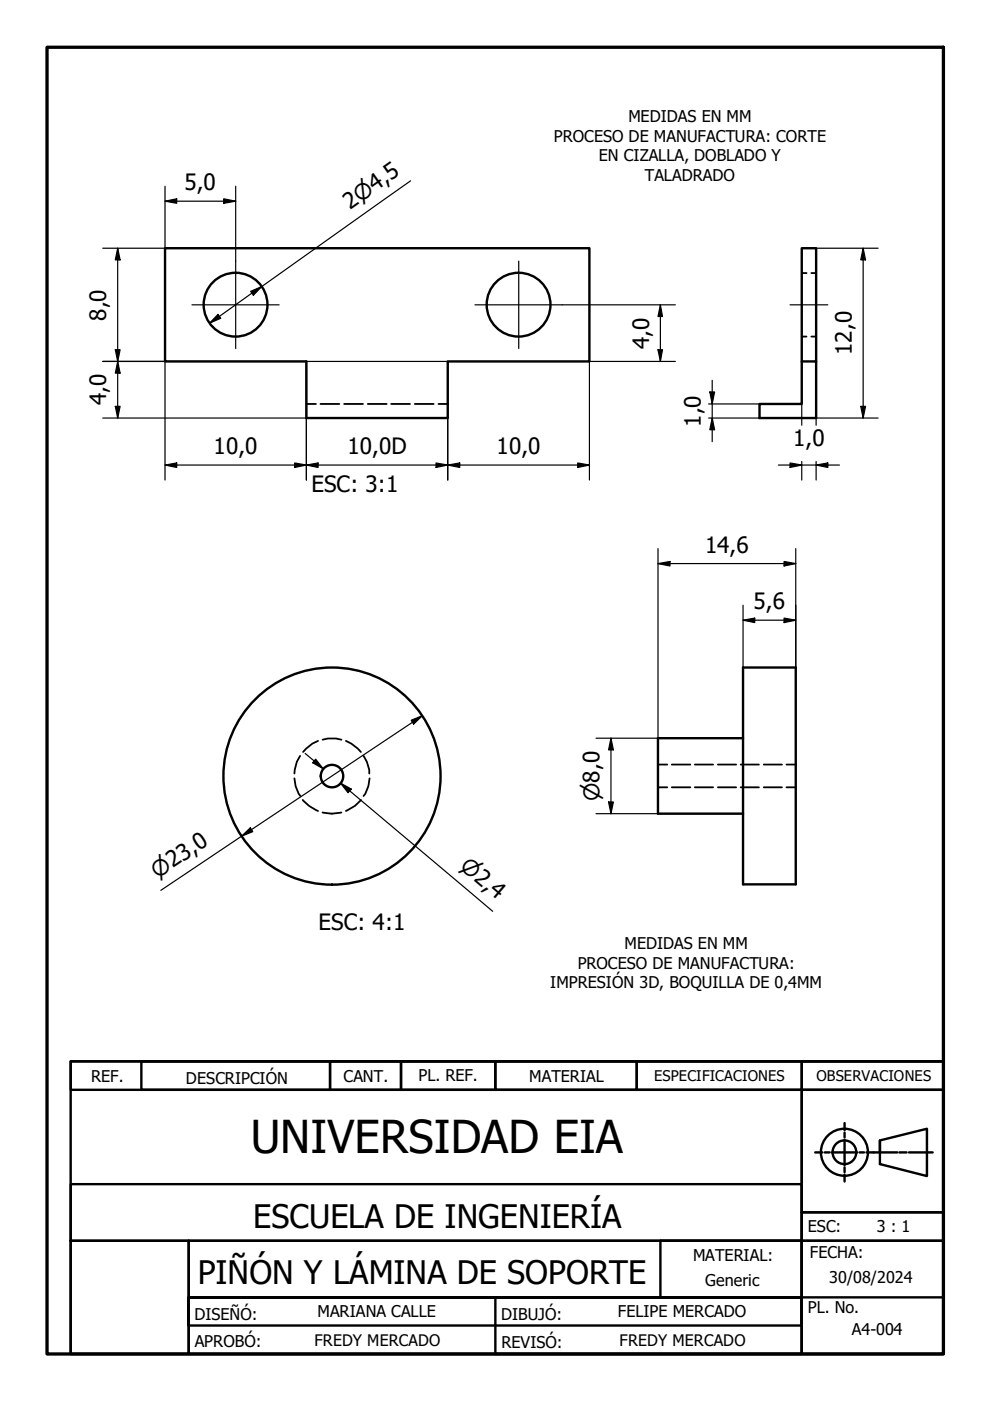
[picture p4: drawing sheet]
<svg xmlns="http://www.w3.org/2000/svg" width="210mm" height="297mm" viewBox="0 0 210 297" stroke-linecap="round" stroke-linejoin="round" font-family="sans-serif">
<!-- layer: Hidden (ISO) -->
<g fill="none" stroke="#000" stroke-width=".38">
<path d="M170 57.9h1M172 57.9h1M170 71.4h1M172 71.4h1M65 85.6h2M67.9 85.6h4M73 85.6h4M78 85.6h4M82.9 85.6h4M87.9 85.6h4M93 85.6h1.9M67.4 157.1l-1.2 .6-1.9 1.7"/>
<path d="M68.4 156.8l1.1-.2h1.7l1.2 .2M73.3 157.1l1.2 .6 1.4 1 .6 .7M62.4 165l.3 1.7 .6 1.6 .4 .5M63.6 160.3l-.7 1.2-.5 2.5M64.2 169.6a8.2 8.2 0 0 0 3.2 2.3M68.4 172.3a8 8 0 0 0 4 0M76.5 169.6a7.4 7.4 0 0 1-3.2 2.3M77.1 160.3l.7 1.2 .5 1.7v.8M78.4 165l-.3 1.7-.6 1.6-.4 .5M139.5 166.9h2M139.5 162.1h2M142.4 166.9h4"/>
<path d="M142.4 162.1h4M147.3 166.9h3.9M147.3 162.1h3.9M152.2 166.9h3.9M152.2 162.1h3.9M157 166.9h3.9M157 162.1h3.9M161.9 166.9h3.9M161.9 162.1h3.9M166.8 166.9h1.9M166.8 162.1h1.9"/>
</g>
<!-- layer: Visible (ISO) -->
<g fill="none" stroke="#000" stroke-width=".51">
<path d="M35 52.6h90v24h-30.1v12h-29.9v-12h-30zM170 76.6v9h-9v3h12v-12h-3v-24h3v24M157.5 156.5h-18v16h18M157.5 141.5h11.2v46h-11.2z"/>
<circle cx="49.9" cy="64.6" r="6.8"/>
<circle cx="109.9" cy="64.6" r="6.8"/>
<circle cx="70.4" cy="164.5" r="2.38"/>
<circle cx="70.4" cy="164.5" r="23"/>
</g>
<!-- layer: Border (ANSI) -->
<path d="M10 10h190v277.1h-190z" fill="none" stroke="#000" stroke-width=".7"/>
<!-- layer: Title (ANSI) -->
<g fill="none" stroke="#000" stroke-width=".51">
<path d="M15 225h185v6.1h-185zM15 225h185v62.1h-185zM30 225h40v6.1h-40zM70 225h15v6.1h-15zM85 225h20v6.1h-20zM105 225h30v6.1h-30zM135 225h35v6.1h-35zM170 231.1h30v25.9h-30zM170 225h30v62.1h-30zM179.1 238.1v1.5M15 251.1h155v12h-155zM170 257h30v6.1h-30z"/>
<path d="M172.8 244.3h1.6M174.9 244.3h1M176.3 244.3h5.4M179.1 240.1v1.1M179.1 241.7v5.4M179.1 247.5v1M179.1 249v1.5M182.2 244.3h1M183.7 244.3h6.5M186.6 241.8l9.9-2.5v10.1l-9.9-2.6zM186.6 241.8v2.5M190.7 244.3h1.5"/>
<path d="M192.7 244.3h5M15 263.1h25v24h-25zM40 263.1h130v12h-130zM40 275.1h130v5.9h-130v-5.9h130v12h-130zM105 275.1h65v12h-65zM140 263.1h30v12h-30zM170 263.1h30v12h-30z"/>
<circle cx="179" cy="244.3" r="5"/>
<circle cx="179" cy="244.3" r="2.51"/>
</g>
<!-- layer: Dimension (ISO) -->
<g fill="none" stroke="#000" stroke-width=".25">
<path d="M35 39.5v13.1h-13.2M50 39.5v15.9M87.1 38.3l-42.7 30.2M25 52.6l.5 2.5h-1.1zM25 52.6v36M35 42.7l2.5-.6v1zM35 42.7h15M47.4 42.1l2.6 .6-2.6 .4zM173 52.6h13.2M183 52.6l.5 2.5h-1zM183 52.6v36M21.8 76.6h73.1v25.2"/>
<path d="M24.4 74.2h1.1l-.5 2.4zM25 76.6l.5 2.5h-1.1zM35 76.6v25.2M46.2 66.7l.6 .8-2.4 1zM53.1 61.8l2.4-1-1.8 1.8zM65 76.6v25.2M119.2 64.6h24M139.5 74.2h1l-.5 2.4zM140 64.6l.5 2.5h-1zM140 64.6v12M143.2 76.6h-18.2v25.2M21.8 88.6h73.1"/>
<path d="M24.4 86.2h1.1l-.5 2.4zM35 98.6l2.5-.4v.9zM35 98.6h90M62.5 98.2l2.5 .4-2.5 .5zM65 98.6l2.4-.4v.9zM92.5 98.2l2.4 .4-2.4 .5zM94.9 98.6l2.6-.4v.9zM122.5 98.2l2.5 .4-2.5 .5zM150.2 88.6h10.8M150.2 85.6h10.8M150.5 83.1h1l-.5 2.5zM151 88.6l.5 2.5h-1z"/>
<path d="M151 80.6v13M165 98.6h13M167.5 98.2l2.5 .4-2.5 .5zM170 85.6v4.6M170 97.8v4M173 98.6l2.5-.4v.9zM173 97.8v4M182.5 86.2h1l-.5 2.4zM186.2 88.6h-13.2v1.6M139.5 119.5l2.5-.5v1zM139.5 119.5h29.2M139.5 116.3v40.2h-13.1"/>
<path d="M166.2 119l2.5 .5-2.5 .5zM168.7 116.3v25.2M157.5 131.5l2.5-.5v1zM157.5 131.5h11.2M157.5 128.3v13.2M166.2 131l2.5 .5-2.5 .5zM64.7 159.8l3.8 3.2M87.2 152.7l2.3-.9-1.8 1.7zM89.5 151.8l-55.4 37M129.5 156.5l.5 2.5h-1zM129.5 156.5v16M51.2 177.3l1.9-1.8 .5 .8z"/>
<path d="M66.9 161l1.6 2-2.2-1.3zM72.2 166l2.3 1.3-.7 .8zM74.1 167.7l-1.9-1.7 32.3 27.2M126.4 172.5h13.1M129 170h1l-.5 2.5z"/>
</g>
<g fill="#000">
<path d="M25 52.6l.5 2.5h-1.1zM35 42.7l2.5-.6v1zM47.4 42.1l2.6 .6-2.6 .4zM183 52.6l.5 2.5h-1zM24.4 74.2h1.1l-.5 2.4zM25 76.6l.5 2.5h-1.1zM46.2 66.7l.6 .8-2.4 1zM53.1 61.8l2.4-1-1.8 1.8zM139.5 74.2h1l-.5 2.4zM140 64.6l.5 2.5h-1zM24.4 86.2h1.1l-.5 2.4zM35 98.6l2.5-.4v.9z"/>
<path d="M62.5 98.2l2.5 .4-2.5 .5zM65 98.6l2.4-.4v.9zM92.5 98.2l2.4 .4-2.4 .5zM94.9 98.6l2.6-.4v.9zM122.5 98.2l2.5 .4-2.5 .5zM150.5 83.1h1l-.5 2.5zM151 88.6l.5 2.5h-1zM167.5 98.2l2.5 .4-2.5 .5zM173 98.6l2.5-.4v.9zM182.5 86.2h1l-.5 2.4zM139.5 119.5l2.5-.5v1zM157.5 131.5l2.5-.5v1z"/>
<path d="M166.2 131l2.5 .5-2.5 .5zM166.2 119l2.5 .5-2.5 .5zM87.2 152.7l2.3-.9-1.8 1.7zM129.5 156.5l.5 2.5h-1zM51.2 177.3l1.9-1.8 .5 .8zM66.9 161l1.6 2-2.2-1.3zM72.2 166l2.3 1.3-.7 .8zM129 170h1l-.5 2.5z"/>
</g>
<!-- layer: Center Mark (ISO) -->
<path d="M50 55.4v18.5M110 55.4v18.5M40.7 64.6h18.5M100.7 64.6h18.5" fill="none" stroke="#000" stroke-width=".25"/>
<!-- layer: Centerline (ISO) -->
<path d="M167.5 64.6h8" fill="none" stroke="#000" stroke-width=".25"/>
<text font-size="9.6" x="53.1" y="244.5">UNIVERSIDAD EIA</text>
<g font-size="6.9">
<text x="53.7" y="260.3">ESCUELA DE INGENIERÍA</text>
<text x="41.9" y="272.3">PIÑÓN Y LÁMINA DE SOPORTE</text>
</g>
<g font-size="4.8">
<text x="39.1" y="40.2">5,0</text>
<text x="74.2" y="44.5" transform="rotate(-35 74.2 44.5)">2⌀4,5</text>
<text x="22.5" y="68" transform="rotate(-90 22.5 68)">8,0</text>
<text x="137.6" y="74" transform="rotate(-90 137.6 74)">4,0</text>
<text x="180.6" y="75.3" transform="rotate(-90 180.6 75.3)">12,0</text>
<text x="22.5" y="86" transform="rotate(-90 22.5 86)">4,0</text>
<text x="148.6" y="90.5" transform="rotate(-90 148.6 90.5)">1,0</text>
<text x="168.1" y="94.5">1,0</text>
<text x="45.3" y="96.3">10,0</text>
<text x="73.7" y="96.3">10,0D</text>
<text x="105.3" y="96.3">10,0</text>
<text x="66" y="104.3">ESC: 3:1</text>
<text x="149.5" y="117.1">14,6</text>
<text x="159.8" y="129.1">5,6</text>
<text x="67.6" y="197.2">ESC: 4:1</text>
</g>
<g font-size="4.6">
<text x="127.1" y="169.8" transform="rotate(-90 127.1 169.8)">⌀8,0</text>
<text x="97.3" y="184" transform="rotate(40 97.3 184)">⌀2,4</text>
<text x="33.4" y="186.3" transform="rotate(-34 33.4 186.3)">⌀23,0</text>
</g>
<g font-size="3.4">
<text x="133.2" y="26">MEDIDAS EN MM</text>
<text x="117.4" y="30.1">PROCESO DE MANUFACTURA: CORTE</text>
<text x="126.9" y="34.2">EN CIZALLA, DOBLADO Y</text>
<text x="136.7" y="38.3">TALADRADO</text>
<text x="132.4" y="201.3">MEDIDAS EN MM</text>
<text x="116.6" y="209.5">IMPRESIÓN 3D, BOQUILLA DE 0,4MM</text>
<text x="122.5" y="205.4">PROCESO DE MANUFACTURA:</text>
<text x="19.3" y="229.5">REF.</text>
<text x="39.4" y="229.9">DESCRIPCIÓN</text>
<text x="72.8" y="229.5">CANT.</text>
<text x="88.7" y="229.3">PL. REF.</text>
<text x="112.2" y="229.3">MATERIAL</text>
<text x="171.3" y="261.2">ESC:</text>
<text x="185.9" y="261.2">3 : 1</text>
<text x="146.9" y="267.4">MATERIAL:</text>
<text x="171.7" y="266.6">FECHA:</text>
<text x="149.5" y="272.7">Generic</text>
<text x="175.8" y="272">30/08/2024</text>
<text x="41.2" y="279.9">DISEÑÓ:</text>
<text x="67.3" y="279.3">MARIANA CALLE</text>
<text x="106.2" y="279.8">DIBUJÓ:</text>
<text x="131" y="279.3">FELIPE MERCADO</text>
<text x="171.3" y="278.3">PL. No.</text>
<text x="41.3" y="285.7">APROBÓ:</text>
<text x="66.7" y="285.4">FREDY MERCADO</text>
<text x="106.3" y="285.7">REVISÓ:</text>
<text x="131.4" y="285.5">FREDY MERCADO</text>
<text x="180.6" y="283">A4-004</text>
</g>
<g font-size="3.1">
<text x="138.7" y="229.2">ESPECIFICACIONES</text>
<text x="173.1" y="229.3">OBSERVACIONES</text>
</g>
</svg>
